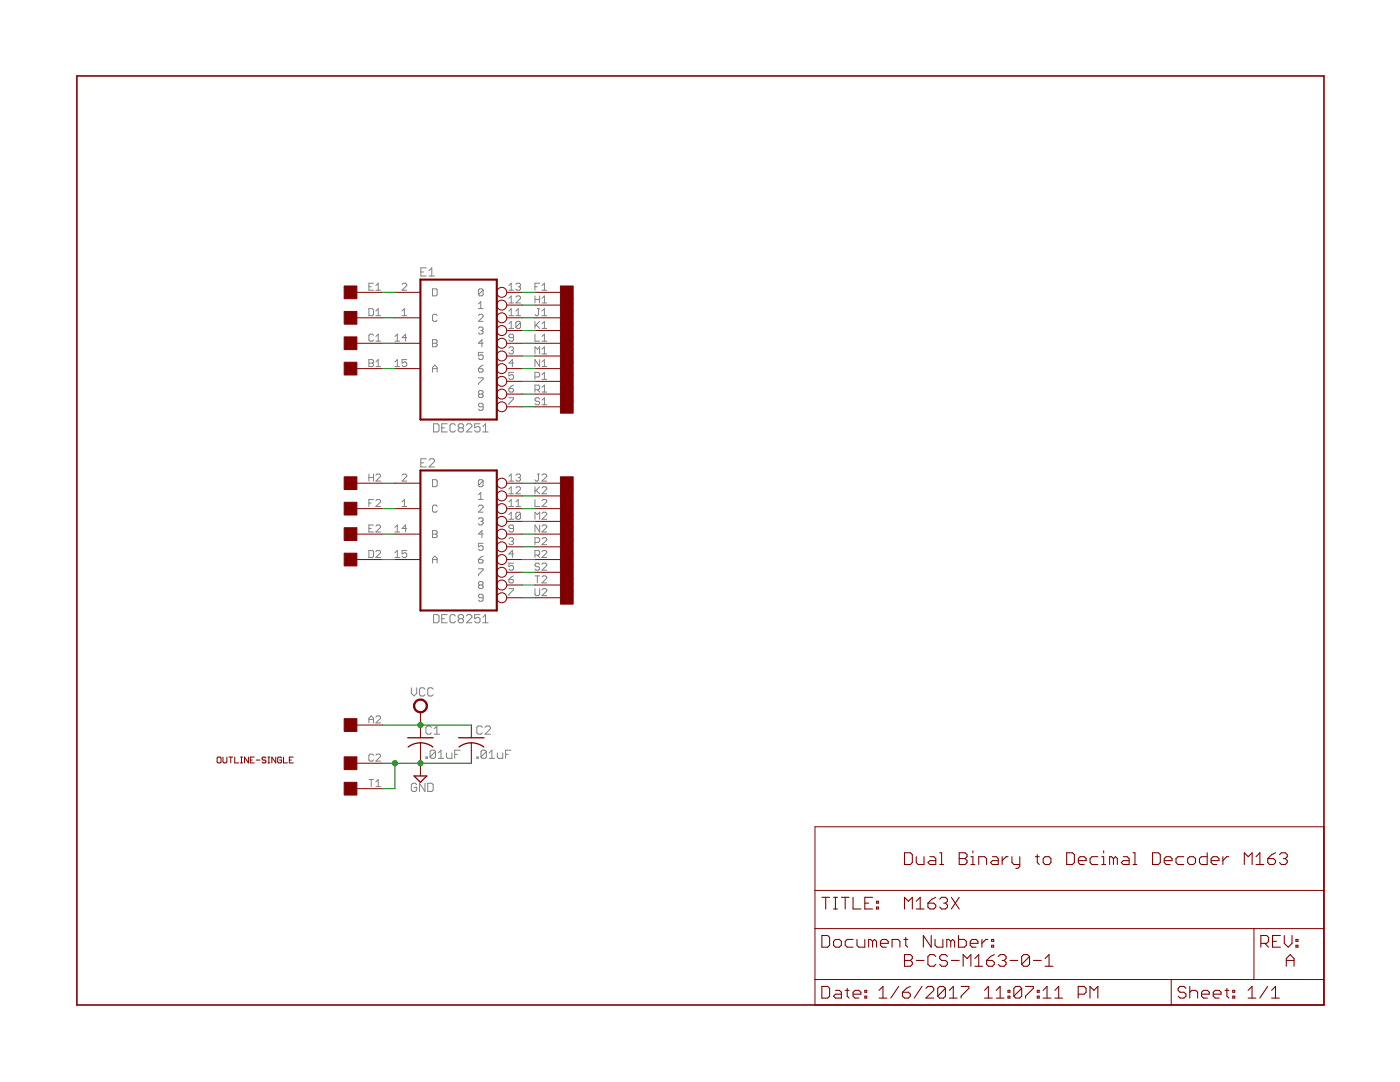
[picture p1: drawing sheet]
<?xml version="1.0" encoding="utf-8"?>
<!DOCTYPE eagle SYSTEM "eagle.dtd">
<eagle version="6.6.0">
<drawing>
<settings>
<setting alwaysvectorfont="yes"/>
<setting verticaltext="up"/>
</settings>
<grid distance="0.1" unitdist="inch" unit="inch" style="lines" multiple="1" display="no" altdistance="0.01" altunitdist="inch" altunit="inch"/>
<schematic xreflabel="%F%N/%S.%C%R" xrefpart="/%S.%C%R">
<libraries>
<library name="dec-con">
<symbols>
<symbol name="DEC8251">
<wire x1="-7.62" y1="-15.24" x2="7.62" y2="-15.24" width="0.4064" layer="94"/>
<wire x1="7.62" y1="-15.24" x2="7.62" y2="12.7" width="0.4064" layer="94"/>
<wire x1="7.62" y1="12.7" x2="-7.62" y2="12.7" width="0.4064" layer="94"/>
<wire x1="-7.62" y1="12.7" x2="-7.62" y2="-15.24" width="0.4064" layer="94"/>
<text x="-7.62" y="13.335" size="1.778" layer="95">&gt;NAME</text>
<text x="-5.08" y="-17.78" size="1.778" layer="96">&gt;VALUE</text>
<pin name="D" x="-12.7" y="10.16" length="middle" direction="in"/>
<pin name="0" x="12.7" y="10.16" length="middle" direction="out" function="dot" rot="R180"/>
<pin name="B" x="-12.7" y="0" length="middle" direction="in"/>
<pin name="2" x="12.7" y="5.08" length="middle" direction="out" function="dot" rot="R180"/>
<pin name="4" x="12.7" y="0" length="middle" direction="out" function="dot" rot="R180"/>
<pin name="6" x="12.7" y="-5.08" length="middle" direction="out" function="dot" rot="R180"/>
<pin name="C" x="-12.7" y="5.08" length="middle" direction="in"/>
<pin name="A" x="-12.7" y="-5.08" length="middle" direction="in"/>
<pin name="1" x="12.7" y="7.62" length="middle" direction="out" function="dot" rot="R180"/>
<pin name="3" x="12.7" y="2.54" length="middle" direction="out" function="dot" rot="R180"/>
<pin name="5" x="12.7" y="-2.54" length="middle" direction="out" function="dot" rot="R180"/>
<pin name="7" x="12.7" y="-7.62" length="middle" direction="out" function="dot" rot="R180"/>
<pin name="8" x="12.7" y="-10.16" length="middle" direction="out" function="dot" rot="R180"/>
<pin name="9" x="12.7" y="-12.7" length="middle" direction="out" function="dot" rot="R180"/>
</symbol>
<symbol name="PWRN">
<text x="-0.635" y="-0.635" size="1.778" layer="95">&gt;NAME</text>
<text x="1.905" y="-7.62" size="1.27" layer="95" rot="R90">GND</text>
<text x="1.905" y="5.08" size="1.27" layer="95" rot="R90">VCC</text>
<pin name="GND" x="0" y="-10.16" visible="pad" direction="pwr" rot="R90"/>
<pin name="VCC" x="0" y="10.16" visible="pad" direction="pwr" rot="R270"/>
</symbol>
<symbol name="DEVICE">
<text x="0" y="0" size="1.27" layer="94">&gt;Value</text>
</symbol>
<symbol name="EDGE-RIGHT">
<rectangle x1="-5.08" y1="-1.27" x2="-2.54" y2="1.27" layer="94"/>
<pin name="1" x="2.54" y="0" visible="pad" length="middle" rot="R180"/>
</symbol>
<symbol name="EDGE-LEFT">
<rectangle x1="2.54" y1="-1.27" x2="5.08" y2="1.27" layer="94"/>
<pin name="1" x="-2.54" y="0" visible="pad" length="middle"/>
</symbol>
</symbols>
<devicesets>
<deviceset name="DEC8251" prefix="E">
<gates>
<gate name="E$1" symbol="DEC8251" x="0" y="0"/>
<gate name="PWR$2" symbol="PWRN" x="27.94" y="2.54" addlevel="request"/>
</gates>
<devices>
<device name="" package="DIL16">
<connects>
<connect gate="E$1" pin="0" pad="13"/>
<connect gate="E$1" pin="1" pad="12"/>
<connect gate="E$1" pin="2" pad="11"/>
<connect gate="E$1" pin="3" pad="10"/>
<connect gate="E$1" pin="4" pad="9"/>
<connect gate="E$1" pin="5" pad="3"/>
<connect gate="E$1" pin="6" pad="4"/>
<connect gate="E$1" pin="7" pad="5"/>
<connect gate="E$1" pin="8" pad="6"/>
<connect gate="E$1" pin="9" pad="7"/>
<connect gate="E$1" pin="A" pad="15"/>
<connect gate="E$1" pin="B" pad="14"/>
<connect gate="E$1" pin="C" pad="1"/>
<connect gate="E$1" pin="D" pad="2"/>
<connect gate="PWR$2" pin="GND" pad="8"/>
<connect gate="PWR$2" pin="VCC" pad="16"/>
</connects>
<technologies>
<technology name=""/>
</technologies>
</device>
</devices>
</deviceset>
<deviceset name="OUTLINE-*">
<gates>
<gate name="G$1" symbol="DEVICE" x="0" y="0" addlevel="always"/>
</gates>
<devices>
<device name="SINGLE" package="SINGLE">
<technologies>
<technology name=""/>
</technologies>
</device>
<device name="SINGLE-R" package="SINGLE-R">
<technologies>
<technology name=""/>
</technologies>
</device>
<device name="PROTO" package="DECPROTO111">
<technologies>
<technology name=""/>
</technologies>
</device>
<device name="OMNIBUS" package="OMNIBUS">
<technologies>
<technology name=""/>
</technologies>
</device>
<device name="DOUBLE" package="DOUBLE">
<technologies>
<technology name=""/>
</technologies>
</device>
<device name="DOUBLE-R" package="DOUBLE-R">
<technologies>
<technology name=""/>
</technologies>
</device>
<device name="SINGLE-LONG" package="SINGLE-LONG">
<technologies>
<technology name=""/>
</technologies>
</device>
<device name="DOUBLE-LONG" package="DOUBLE-LONG">
<technologies>
<technology name=""/>
</technologies>
</device>
</devices>
</deviceset>
<deviceset name="SINGLE" uservalue="yes">
<gates>
<gate name="L2" symbol="EDGE-RIGHT" x="7.62" y="2.54" addlevel="always" swaplevel="1"/>
<gate name="M2" symbol="EDGE-RIGHT" x="7.62" y="7.62" addlevel="always" swaplevel="1"/>
<gate name="N2" symbol="EDGE-RIGHT" x="7.62" y="12.7" addlevel="always" swaplevel="1"/>
<gate name="P2" symbol="EDGE-RIGHT" x="7.62" y="17.78" addlevel="always" swaplevel="1"/>
<gate name="R2" symbol="EDGE-RIGHT" x="7.62" y="22.86" addlevel="always" swaplevel="1"/>
<gate name="S2" symbol="EDGE-RIGHT" x="7.62" y="27.94" addlevel="always" swaplevel="1"/>
<gate name="T2" symbol="EDGE-RIGHT" x="7.62" y="33.02" addlevel="always" swaplevel="1"/>
<gate name="K2" symbol="EDGE-RIGHT" x="7.62" y="-2.54" addlevel="always" swaplevel="1"/>
<gate name="J2" symbol="EDGE-RIGHT" x="7.62" y="-7.62" addlevel="always" swaplevel="1"/>
<gate name="H2" symbol="EDGE-RIGHT" x="7.62" y="-12.7" addlevel="always" swaplevel="1"/>
<gate name="F2" symbol="EDGE-RIGHT" x="7.62" y="-17.78" addlevel="always" swaplevel="1"/>
<gate name="E2" symbol="EDGE-RIGHT" x="7.62" y="-22.86" addlevel="always" swaplevel="1"/>
<gate name="D2" symbol="EDGE-RIGHT" x="7.62" y="-27.94" addlevel="always" swaplevel="1"/>
<gate name="C2" symbol="EDGE-RIGHT" x="7.62" y="-33.02" addlevel="always" swaplevel="1"/>
<gate name="U2" symbol="EDGE-RIGHT" x="7.62" y="38.1" addlevel="always" swaplevel="1"/>
<gate name="V2" symbol="EDGE-RIGHT" x="7.62" y="43.18" addlevel="always" swaplevel="1"/>
<gate name="B2" symbol="EDGE-RIGHT" x="7.62" y="-38.1" addlevel="always" swaplevel="1"/>
<gate name="A2" symbol="EDGE-RIGHT" x="7.62" y="-43.18" addlevel="always" swaplevel="1"/>
<gate name="K1" symbol="EDGE-LEFT" x="-7.62" y="-2.54" addlevel="always" swaplevel="1"/>
<gate name="L1" symbol="EDGE-LEFT" x="-7.62" y="2.54" addlevel="always" swaplevel="1"/>
<gate name="M1" symbol="EDGE-LEFT" x="-7.62" y="7.62" addlevel="always" swaplevel="1"/>
<gate name="N1" symbol="EDGE-LEFT" x="-7.62" y="12.7" addlevel="always" swaplevel="1"/>
<gate name="P1" symbol="EDGE-LEFT" x="-7.62" y="17.78" addlevel="always" swaplevel="1"/>
<gate name="R1" symbol="EDGE-LEFT" x="-7.62" y="22.86" addlevel="always" swaplevel="1"/>
<gate name="S1" symbol="EDGE-LEFT" x="-7.62" y="27.94" addlevel="always" swaplevel="1"/>
<gate name="T1" symbol="EDGE-LEFT" x="-7.62" y="33.02" addlevel="always" swaplevel="1"/>
<gate name="U1" symbol="EDGE-LEFT" x="-7.62" y="38.1" addlevel="always" swaplevel="1"/>
<gate name="V1" symbol="EDGE-LEFT" x="-7.62" y="43.18" addlevel="always" swaplevel="1"/>
<gate name="J1" symbol="EDGE-LEFT" x="-7.62" y="-7.62" addlevel="always" swaplevel="1"/>
<gate name="H1" symbol="EDGE-LEFT" x="-7.62" y="-12.7" addlevel="always" swaplevel="1"/>
<gate name="F1" symbol="EDGE-LEFT" x="-7.62" y="-17.78" addlevel="always" swaplevel="1"/>
<gate name="E1" symbol="EDGE-LEFT" x="-7.62" y="-22.86" addlevel="always" swaplevel="1"/>
<gate name="D1" symbol="EDGE-LEFT" x="-7.62" y="-27.94" addlevel="always" swaplevel="1"/>
<gate name="C1" symbol="EDGE-LEFT" x="-7.62" y="-33.02" addlevel="always" swaplevel="1"/>
<gate name="B1" symbol="EDGE-LEFT" x="-7.62" y="-38.1" addlevel="always" swaplevel="1"/>
<gate name="A1" symbol="EDGE-LEFT" x="-7.62" y="-43.18" addlevel="always" swaplevel="1"/>
</gates>
<devices>
<device name="" package="EDGE-CON2">
<connects>
<connect gate="A1" pin="1" pad="A1"/>
<connect gate="A2" pin="1" pad="A2"/>
<connect gate="B1" pin="1" pad="B1"/>
<connect gate="B2" pin="1" pad="B2"/>
<connect gate="C1" pin="1" pad="C1"/>
<connect gate="C2" pin="1" pad="C2"/>
<connect gate="D1" pin="1" pad="D1"/>
<connect gate="D2" pin="1" pad="D2"/>
<connect gate="E1" pin="1" pad="E1"/>
<connect gate="E2" pin="1" pad="E2"/>
<connect gate="F1" pin="1" pad="F1"/>
<connect gate="F2" pin="1" pad="F2"/>
<connect gate="H1" pin="1" pad="H1"/>
<connect gate="H2" pin="1" pad="H2"/>
<connect gate="J1" pin="1" pad="J1"/>
<connect gate="J2" pin="1" pad="J2"/>
<connect gate="K1" pin="1" pad="K1"/>
<connect gate="K2" pin="1" pad="K2"/>
<connect gate="L1" pin="1" pad="L1"/>
<connect gate="L2" pin="1" pad="L2"/>
<connect gate="M1" pin="1" pad="M1"/>
<connect gate="M2" pin="1" pad="M2"/>
<connect gate="N1" pin="1" pad="N1"/>
<connect gate="N2" pin="1" pad="N2"/>
<connect gate="P1" pin="1" pad="P1"/>
<connect gate="P2" pin="1" pad="P2"/>
<connect gate="R1" pin="1" pad="R1"/>
<connect gate="R2" pin="1" pad="R2"/>
<connect gate="S1" pin="1" pad="S1"/>
<connect gate="S2" pin="1" pad="S2"/>
<connect gate="T1" pin="1" pad="T1"/>
<connect gate="T2" pin="1" pad="T2"/>
<connect gate="U1" pin="1" pad="U1"/>
<connect gate="U2" pin="1" pad="U2"/>
<connect gate="V1" pin="1" pad="V1"/>
<connect gate="V2" pin="1" pad="V2"/>
</connects>
<technologies>
<technology name=""/>
</technologies>
</device>
</devices>
</deviceset>
</devicesets>
</library>
<library name="frames">
<symbols>
<symbol name="LETTER_L">
<frame x1="0" y1="0" x2="248.92" y2="185.42" columns="12" rows="17" layer="94" border-left="no" border-top="no" border-right="no" border-bottom="no"/>
</symbol>
<symbol name="DOCFIELD">
<wire x1="0" y1="0" x2="71.12" y2="0" width="0.1016" layer="94"/>
<wire x1="101.6" y1="15.24" x2="87.63" y2="15.24" width="0.1016" layer="94"/>
<wire x1="0" y1="0" x2="0" y2="5.08" width="0.1016" layer="94"/>
<wire x1="0" y1="5.08" x2="71.12" y2="5.08" width="0.1016" layer="94"/>
<wire x1="0" y1="5.08" x2="0" y2="15.24" width="0.1016" layer="94"/>
<wire x1="101.6" y1="15.24" x2="101.6" y2="5.08" width="0.1016" layer="94"/>
<wire x1="71.12" y1="5.08" x2="71.12" y2="0" width="0.1016" layer="94"/>
<wire x1="71.12" y1="5.08" x2="87.63" y2="5.08" width="0.1016" layer="94"/>
<wire x1="71.12" y1="0" x2="101.6" y2="0" width="0.1016" layer="94"/>
<wire x1="87.63" y1="15.24" x2="87.63" y2="5.08" width="0.1016" layer="94"/>
<wire x1="87.63" y1="15.24" x2="0" y2="15.24" width="0.1016" layer="94"/>
<wire x1="87.63" y1="5.08" x2="101.6" y2="5.08" width="0.1016" layer="94"/>
<wire x1="101.6" y1="5.08" x2="101.6" y2="0" width="0.1016" layer="94"/>
<wire x1="0" y1="15.24" x2="0" y2="22.86" width="0.1016" layer="94"/>
<wire x1="101.6" y1="35.56" x2="0" y2="35.56" width="0.1016" layer="94"/>
<wire x1="101.6" y1="35.56" x2="101.6" y2="22.86" width="0.1016" layer="94"/>
<wire x1="0" y1="22.86" x2="101.6" y2="22.86" width="0.1016" layer="94"/>
<wire x1="0" y1="22.86" x2="0" y2="35.56" width="0.1016" layer="94"/>
<wire x1="101.6" y1="22.86" x2="101.6" y2="15.24" width="0.1016" layer="94"/>
<text x="1.27" y="1.27" size="2.54" layer="94">Date:</text>
<text x="12.7" y="1.27" size="2.54" layer="94">&gt;LAST_DATE_TIME</text>
<text x="72.39" y="1.27" size="2.54" layer="94">Sheet:</text>
<text x="86.36" y="1.27" size="2.54" layer="94">&gt;SHEET</text>
<text x="88.9" y="11.43" size="2.54" layer="94">REV:</text>
<text x="1.27" y="19.05" size="2.54" layer="94">TITLE:</text>
<text x="1.27" y="11.43" size="2.54" layer="94">Document Number:</text>
<text x="17.78" y="19.05" size="2.54" layer="94">&gt;DRAWING_NAME</text>
</symbol>
</symbols>
<devicesets>
<deviceset name="LETTER_L" prefix="FRAME" uservalue="yes">
<gates>
<gate name="G$1" symbol="LETTER_L" x="0" y="0"/>
<gate name="G$2" symbol="DOCFIELD" x="147.32" y="0" addlevel="must"/>
</gates>
<devices>
<device name="">
<technologies>
<technology name=""/>
</technologies>
</device>
</devices>
</deviceset>
</devicesets>
</library>
<library name="rcl">
<symbols>
<symbol name="C-US">
<wire x1="-2.54" y1="0" x2="2.54" y2="0" width="0.254" layer="94"/>
<wire x1="0" y1="-1.016" x2="0" y2="-2.54" width="0.1524" layer="94"/>
<wire x1="0" y1="-1" x2="2.4892" y2="-1.8542" width="0.254" layer="94" curve="-37.878202"/>
<wire x1="-2.4668" y1="-1.8504" x2="0" y2="-1.0161" width="0.254" layer="94" curve="-37.373024"/>
<text x="1.016" y="0.635" size="1.778" layer="95">&gt;NAME</text>
<text x="1.016" y="-4.191" size="1.778" layer="96">&gt;VALUE</text>
<pin name="1" x="0" y="2.54" visible="off" length="short" direction="pas" swaplevel="1" rot="R270"/>
<pin name="2" x="0" y="-5.08" visible="off" length="short" direction="pas" swaplevel="1" rot="R90"/>
</symbol>
</symbols>
<devicesets>
<deviceset name="C-US" prefix="C" uservalue="yes">
<gates>
<gate name="G$1" symbol="C-US" x="0" y="0"/>
</gates>
<devices>
<device name="C0402" package="C0402">
<connects>
<connect gate="G$1" pin="1" pad="1"/>
<connect gate="G$1" pin="2" pad="2"/>
</connects>
<technologies>
<technology name=""/>
</technologies>
</device>
<device name="C0504" package="C0504">
<connects>
<connect gate="G$1" pin="1" pad="1"/>
<connect gate="G$1" pin="2" pad="2"/>
</connects>
<technologies>
<technology name=""/>
</technologies>
</device>
<device name="C0603" package="C0603">
<connects>
<connect gate="G$1" pin="1" pad="1"/>
<connect gate="G$1" pin="2" pad="2"/>
</connects>
<technologies>
<technology name=""/>
</technologies>
</device>
<device name="C0805" package="C0805">
<connects>
<connect gate="G$1" pin="1" pad="1"/>
<connect gate="G$1" pin="2" pad="2"/>
</connects>
<technologies>
<technology name=""/>
</technologies>
</device>
<device name="C1005" package="C1005">
<connects>
<connect gate="G$1" pin="1" pad="1"/>
<connect gate="G$1" pin="2" pad="2"/>
</connects>
<technologies>
<technology name=""/>
</technologies>
</device>
<device name="C1206" package="C1206">
<connects>
<connect gate="G$1" pin="1" pad="1"/>
<connect gate="G$1" pin="2" pad="2"/>
</connects>
<technologies>
<technology name=""/>
</technologies>
</device>
<device name="C1210" package="C1210">
<connects>
<connect gate="G$1" pin="1" pad="1"/>
<connect gate="G$1" pin="2" pad="2"/>
</connects>
<technologies>
<technology name=""/>
</technologies>
</device>
<device name="C1310" package="C1310">
<connects>
<connect gate="G$1" pin="1" pad="1"/>
<connect gate="G$1" pin="2" pad="2"/>
</connects>
<technologies>
<technology name=""/>
</technologies>
</device>
<device name="C1608" package="C1608">
<connects>
<connect gate="G$1" pin="1" pad="1"/>
<connect gate="G$1" pin="2" pad="2"/>
</connects>
<technologies>
<technology name=""/>
</technologies>
</device>
<device name="C1812" package="C1812">
<connects>
<connect gate="G$1" pin="1" pad="1"/>
<connect gate="G$1" pin="2" pad="2"/>
</connects>
<technologies>
<technology name=""/>
</technologies>
</device>
<device name="C1825" package="C1825">
<connects>
<connect gate="G$1" pin="1" pad="1"/>
<connect gate="G$1" pin="2" pad="2"/>
</connects>
<technologies>
<technology name=""/>
</technologies>
</device>
<device name="C2012" package="C2012">
<connects>
<connect gate="G$1" pin="1" pad="1"/>
<connect gate="G$1" pin="2" pad="2"/>
</connects>
<technologies>
<technology name=""/>
</technologies>
</device>
<device name="C3216" package="C3216">
<connects>
<connect gate="G$1" pin="1" pad="1"/>
<connect gate="G$1" pin="2" pad="2"/>
</connects>
<technologies>
<technology name=""/>
</technologies>
</device>
<device name="C3225" package="C3225">
<connects>
<connect gate="G$1" pin="1" pad="1"/>
<connect gate="G$1" pin="2" pad="2"/>
</connects>
<technologies>
<technology name=""/>
</technologies>
</device>
<device name="C4532" package="C4532">
<connects>
<connect gate="G$1" pin="1" pad="1"/>
<connect gate="G$1" pin="2" pad="2"/>
</connects>
<technologies>
<technology name=""/>
</technologies>
</device>
<device name="C4564" package="C4564">
<connects>
<connect gate="G$1" pin="1" pad="1"/>
<connect gate="G$1" pin="2" pad="2"/>
</connects>
<technologies>
<technology name=""/>
</technologies>
</device>
<device name="025-024X044" package="C025-024X044">
<connects>
<connect gate="G$1" pin="1" pad="1"/>
<connect gate="G$1" pin="2" pad="2"/>
</connects>
<technologies>
<technology name=""/>
</technologies>
</device>
<device name="025-025X050" package="C025-025X050">
<connects>
<connect gate="G$1" pin="1" pad="1"/>
<connect gate="G$1" pin="2" pad="2"/>
</connects>
<technologies>
<technology name=""/>
</technologies>
</device>
<device name="025-030X050" package="C025-030X050">
<connects>
<connect gate="G$1" pin="1" pad="1"/>
<connect gate="G$1" pin="2" pad="2"/>
</connects>
<technologies>
<technology name=""/>
</technologies>
</device>
<device name="025-040X050" package="C025-040X050">
<connects>
<connect gate="G$1" pin="1" pad="1"/>
<connect gate="G$1" pin="2" pad="2"/>
</connects>
<technologies>
<technology name=""/>
</technologies>
</device>
<device name="025-050X050" package="C025-050X050">
<connects>
<connect gate="G$1" pin="1" pad="1"/>
<connect gate="G$1" pin="2" pad="2"/>
</connects>
<technologies>
<technology name=""/>
</technologies>
</device>
<device name="025-060X050" package="C025-060X050">
<connects>
<connect gate="G$1" pin="1" pad="1"/>
<connect gate="G$1" pin="2" pad="2"/>
</connects>
<technologies>
<technology name=""/>
</technologies>
</device>
<device name="C025_050-024X070" package="C025_050-024X070">
<connects>
<connect gate="G$1" pin="1" pad="1"/>
<connect gate="G$1" pin="2" pad="2"/>
</connects>
<technologies>
<technology name=""/>
</technologies>
</device>
<device name="025_050-025X075" package="C025_050-025X075">
<connects>
<connect gate="G$1" pin="1" pad="1"/>
<connect gate="G$1" pin="2" pad="2"/>
</connects>
<technologies>
<technology name=""/>
</technologies>
</device>
<device name="025_050-035X075" package="C025_050-035X075">
<connects>
<connect gate="G$1" pin="1" pad="1"/>
<connect gate="G$1" pin="2" pad="2"/>
</connects>
<technologies>
<technology name=""/>
</technologies>
</device>
<device name="025_050-045X075" package="C025_050-045X075">
<connects>
<connect gate="G$1" pin="1" pad="1"/>
<connect gate="G$1" pin="2" pad="2"/>
</connects>
<technologies>
<technology name=""/>
</technologies>
</device>
<device name="025_050-055X075" package="C025_050-055X075">
<connects>
<connect gate="G$1" pin="1" pad="1"/>
<connect gate="G$1" pin="2" pad="2"/>
</connects>
<technologies>
<technology name=""/>
</technologies>
</device>
<device name="050-024X044" package="C050-024X044">
<connects>
<connect gate="G$1" pin="1" pad="1"/>
<connect gate="G$1" pin="2" pad="2"/>
</connects>
<technologies>
<technology name=""/>
</technologies>
</device>
<device name="050-025X075" package="C050-025X075">
<connects>
<connect gate="G$1" pin="1" pad="1"/>
<connect gate="G$1" pin="2" pad="2"/>
</connects>
<technologies>
<technology name=""/>
</technologies>
</device>
<device name="050-045X075" package="C050-045X075">
<connects>
<connect gate="G$1" pin="1" pad="1"/>
<connect gate="G$1" pin="2" pad="2"/>
</connects>
<technologies>
<technology name=""/>
</technologies>
</device>
<device name="050-030X075" package="C050-030X075">
<connects>
<connect gate="G$1" pin="1" pad="1"/>
<connect gate="G$1" pin="2" pad="2"/>
</connects>
<technologies>
<technology name=""/>
</technologies>
</device>
<device name="050-050X075" package="C050-050X075">
<connects>
<connect gate="G$1" pin="1" pad="1"/>
<connect gate="G$1" pin="2" pad="2"/>
</connects>
<technologies>
<technology name=""/>
</technologies>
</device>
<device name="050-055X075" package="C050-055X075">
<connects>
<connect gate="G$1" pin="1" pad="1"/>
<connect gate="G$1" pin="2" pad="2"/>
</connects>
<technologies>
<technology name=""/>
</technologies>
</device>
<device name="050-075X075" package="C050-075X075">
<connects>
<connect gate="G$1" pin="1" pad="1"/>
<connect gate="G$1" pin="2" pad="2"/>
</connects>
<technologies>
<technology name=""/>
</technologies>
</device>
<device name="050H075X075" package="C050H075X075">
<connects>
<connect gate="G$1" pin="1" pad="1"/>
<connect gate="G$1" pin="2" pad="2"/>
</connects>
<technologies>
<technology name=""/>
</technologies>
</device>
<device name="075-032X103" package="C075-032X103">
<connects>
<connect gate="G$1" pin="1" pad="1"/>
<connect gate="G$1" pin="2" pad="2"/>
</connects>
<technologies>
<technology name=""/>
</technologies>
</device>
<device name="075-042X103" package="C075-042X103">
<connects>
<connect gate="G$1" pin="1" pad="1"/>
<connect gate="G$1" pin="2" pad="2"/>
</connects>
<technologies>
<technology name=""/>
</technologies>
</device>
<device name="075-052X106" package="C075-052X106">
<connects>
<connect gate="G$1" pin="1" pad="1"/>
<connect gate="G$1" pin="2" pad="2"/>
</connects>
<technologies>
<technology name=""/>
</technologies>
</device>
<device name="102-043X133" package="C102-043X133">
<connects>
<connect gate="G$1" pin="1" pad="1"/>
<connect gate="G$1" pin="2" pad="2"/>
</connects>
<technologies>
<technology name=""/>
</technologies>
</device>
<device name="102-054X133" package="C102-054X133">
<connects>
<connect gate="G$1" pin="1" pad="1"/>
<connect gate="G$1" pin="2" pad="2"/>
</connects>
<technologies>
<technology name=""/>
</technologies>
</device>
<device name="102-064X133" package="C102-064X133">
<connects>
<connect gate="G$1" pin="1" pad="1"/>
<connect gate="G$1" pin="2" pad="2"/>
</connects>
<technologies>
<technology name=""/>
</technologies>
</device>
<device name="102_152-062X184" package="C102_152-062X184">
<connects>
<connect gate="G$1" pin="1" pad="1"/>
<connect gate="G$1" pin="2" pad="2"/>
</connects>
<technologies>
<technology name=""/>
</technologies>
</device>
<device name="150-054X183" package="C150-054X183">
<connects>
<connect gate="G$1" pin="1" pad="1"/>
<connect gate="G$1" pin="2" pad="2"/>
</connects>
<technologies>
<technology name=""/>
</technologies>
</device>
<device name="150-064X183" package="C150-064X183">
<connects>
<connect gate="G$1" pin="1" pad="1"/>
<connect gate="G$1" pin="2" pad="2"/>
</connects>
<technologies>
<technology name=""/>
</technologies>
</device>
<device name="150-072X183" package="C150-072X183">
<connects>
<connect gate="G$1" pin="1" pad="1"/>
<connect gate="G$1" pin="2" pad="2"/>
</connects>
<technologies>
<technology name=""/>
</technologies>
</device>
<device name="150-084X183" package="C150-084X183">
<connects>
<connect gate="G$1" pin="1" pad="1"/>
<connect gate="G$1" pin="2" pad="2"/>
</connects>
<technologies>
<technology name=""/>
</technologies>
</device>
<device name="150-091X182" package="C150-091X182">
<connects>
<connect gate="G$1" pin="1" pad="1"/>
<connect gate="G$1" pin="2" pad="2"/>
</connects>
<technologies>
<technology name=""/>
</technologies>
</device>
<device name="225-062X268" package="C225-062X268">
<connects>
<connect gate="G$1" pin="1" pad="1"/>
<connect gate="G$1" pin="2" pad="2"/>
</connects>
<technologies>
<technology name=""/>
</technologies>
</device>
<device name="225-074X268" package="C225-074X268">
<connects>
<connect gate="G$1" pin="1" pad="1"/>
<connect gate="G$1" pin="2" pad="2"/>
</connects>
<technologies>
<technology name=""/>
</technologies>
</device>
<device name="225-087X268" package="C225-087X268">
<connects>
<connect gate="G$1" pin="1" pad="1"/>
<connect gate="G$1" pin="2" pad="2"/>
</connects>
<technologies>
<technology name=""/>
</technologies>
</device>
<device name="225-108X268" package="C225-108X268">
<connects>
<connect gate="G$1" pin="1" pad="1"/>
<connect gate="G$1" pin="2" pad="2"/>
</connects>
<technologies>
<technology name=""/>
</technologies>
</device>
<device name="225-113X268" package="C225-113X268">
<connects>
<connect gate="G$1" pin="1" pad="1"/>
<connect gate="G$1" pin="2" pad="2"/>
</connects>
<technologies>
<technology name=""/>
</technologies>
</device>
<device name="275-093X316" package="C275-093X316">
<connects>
<connect gate="G$1" pin="1" pad="1"/>
<connect gate="G$1" pin="2" pad="2"/>
</connects>
<technologies>
<technology name=""/>
</technologies>
</device>
<device name="275-113X316" package="C275-113X316">
<connects>
<connect gate="G$1" pin="1" pad="1"/>
<connect gate="G$1" pin="2" pad="2"/>
</connects>
<technologies>
<technology name=""/>
</technologies>
</device>
<device name="275-134X316" package="C275-134X316">
<connects>
<connect gate="G$1" pin="1" pad="1"/>
<connect gate="G$1" pin="2" pad="2"/>
</connects>
<technologies>
<technology name=""/>
</technologies>
</device>
<device name="275-205X316" package="C275-205X316">
<connects>
<connect gate="G$1" pin="1" pad="1"/>
<connect gate="G$1" pin="2" pad="2"/>
</connects>
<technologies>
<technology name=""/>
</technologies>
</device>
<device name="325-137X374" package="C325-137X374">
<connects>
<connect gate="G$1" pin="1" pad="1"/>
<connect gate="G$1" pin="2" pad="2"/>
</connects>
<technologies>
<technology name=""/>
</technologies>
</device>
<device name="325-162X374" package="C325-162X374">
<connects>
<connect gate="G$1" pin="1" pad="1"/>
<connect gate="G$1" pin="2" pad="2"/>
</connects>
<technologies>
<technology name=""/>
</technologies>
</device>
<device name="325-182X374" package="C325-182X374">
<connects>
<connect gate="G$1" pin="1" pad="1"/>
<connect gate="G$1" pin="2" pad="2"/>
</connects>
<technologies>
<technology name=""/>
</technologies>
</device>
<device name="375-192X418" package="C375-192X418">
<connects>
<connect gate="G$1" pin="1" pad="1"/>
<connect gate="G$1" pin="2" pad="2"/>
</connects>
<technologies>
<technology name=""/>
</technologies>
</device>
<device name="375-203X418" package="C375-203X418">
<connects>
<connect gate="G$1" pin="1" pad="1"/>
<connect gate="G$1" pin="2" pad="2"/>
</connects>
<technologies>
<technology name=""/>
</technologies>
</device>
<device name="050-035X075" package="C050-035X075">
<connects>
<connect gate="G$1" pin="1" pad="1"/>
<connect gate="G$1" pin="2" pad="2"/>
</connects>
<technologies>
<technology name=""/>
</technologies>
</device>
<device name="375-155X418" package="C375-155X418">
<connects>
<connect gate="G$1" pin="1" pad="1"/>
<connect gate="G$1" pin="2" pad="2"/>
</connects>
<technologies>
<technology name=""/>
</technologies>
</device>
<device name="075-063X106" package="C075-063X106">
<connects>
<connect gate="G$1" pin="1" pad="1"/>
<connect gate="G$1" pin="2" pad="2"/>
</connects>
<technologies>
<technology name=""/>
</technologies>
</device>
<device name="275-154X316" package="C275-154X316">
<connects>
<connect gate="G$1" pin="1" pad="1"/>
<connect gate="G$1" pin="2" pad="2"/>
</connects>
<technologies>
<technology name=""/>
</technologies>
</device>
<device name="275-173X316" package="C275-173X316">
<connects>
<connect gate="G$1" pin="1" pad="1"/>
<connect gate="G$1" pin="2" pad="2"/>
</connects>
<technologies>
<technology name=""/>
</technologies>
</device>
<device name="C0402K" package="C0402K">
<connects>
<connect gate="G$1" pin="1" pad="1"/>
<connect gate="G$1" pin="2" pad="2"/>
</connects>
<technologies>
<technology name=""/>
</technologies>
</device>
<device name="C0603K" package="C0603K">
<connects>
<connect gate="G$1" pin="1" pad="1"/>
<connect gate="G$1" pin="2" pad="2"/>
</connects>
<technologies>
<technology name=""/>
</technologies>
</device>
<device name="C0805K" package="C0805K">
<connects>
<connect gate="G$1" pin="1" pad="1"/>
<connect gate="G$1" pin="2" pad="2"/>
</connects>
<technologies>
<technology name=""/>
</technologies>
</device>
<device name="C1206K" package="C1206K">
<connects>
<connect gate="G$1" pin="1" pad="1"/>
<connect gate="G$1" pin="2" pad="2"/>
</connects>
<technologies>
<technology name=""/>
</technologies>
</device>
<device name="C1210K" package="C1210K">
<connects>
<connect gate="G$1" pin="1" pad="1"/>
<connect gate="G$1" pin="2" pad="2"/>
</connects>
<technologies>
<technology name=""/>
</technologies>
</device>
<device name="C1812K" package="C1812K">
<connects>
<connect gate="G$1" pin="1" pad="1"/>
<connect gate="G$1" pin="2" pad="2"/>
</connects>
<technologies>
<technology name=""/>
</technologies>
</device>
<device name="C1825K" package="C1825K">
<connects>
<connect gate="G$1" pin="1" pad="1"/>
<connect gate="G$1" pin="2" pad="2"/>
</connects>
<technologies>
<technology name=""/>
</technologies>
</device>
<device name="C2220K" package="C2220K">
<connects>
<connect gate="G$1" pin="1" pad="1"/>
<connect gate="G$1" pin="2" pad="2"/>
</connects>
<technologies>
<technology name=""/>
</technologies>
</device>
<device name="C2225K" package="C2225K">
<connects>
<connect gate="G$1" pin="1" pad="1"/>
<connect gate="G$1" pin="2" pad="2"/>
</connects>
<technologies>
<technology name=""/>
</technologies>
</device>
<device name="C0201" package="C0201">
<connects>
<connect gate="G$1" pin="1" pad="1"/>
<connect gate="G$1" pin="2" pad="2"/>
</connects>
<technologies>
<technology name=""/>
</technologies>
</device>
<device name="C1808" package="C1808">
<connects>
<connect gate="G$1" pin="1" pad="1"/>
<connect gate="G$1" pin="2" pad="2"/>
</connects>
<technologies>
<technology name=""/>
</technologies>
</device>
<device name="C3640" package="C3640">
<connects>
<connect gate="G$1" pin="1" pad="1"/>
<connect gate="G$1" pin="2" pad="2"/>
</connects>
<technologies>
<technology name=""/>
</technologies>
</device>
</devices>
</deviceset>
</devicesets>
</library>
<library name="supply2">
<symbols>
<symbol name="VCC">
<circle x="0" y="1.27" radius="1.27" width="0.254" layer="94"/>
<text x="-1.905" y="3.175" size="1.778" layer="96">&gt;VALUE</text>
<pin name="VCC" x="0" y="-2.54" visible="off" length="short" direction="sup" rot="R90"/>
</symbol>
<symbol name="GND">
<wire x1="-1.27" y1="0" x2="1.27" y2="0" width="0.254" layer="94"/>
<wire x1="1.27" y1="0" x2="0" y2="-1.27" width="0.254" layer="94"/>
<wire x1="0" y1="-1.27" x2="-1.27" y2="0" width="0.254" layer="94"/>
<text x="-1.905" y="-3.175" size="1.778" layer="96">&gt;VALUE</text>
<pin name="GND" x="0" y="2.54" visible="off" length="short" direction="sup" rot="R270"/>
</symbol>
</symbols>
<devicesets>
<deviceset name="VCC" prefix="SUPPLY">
<gates>
<gate name="G$1" symbol="VCC" x="0" y="0"/>
</gates>
<devices>
<device name="">
<technologies>
<technology name=""/>
</technologies>
</device>
</devices>
</deviceset>
<deviceset name="GND" prefix="SUPPLY">
<gates>
<gate name="GND" symbol="GND" x="0" y="0"/>
</gates>
<devices>
<device name="">
<technologies>
<technology name=""/>
</technologies>
</device>
</devices>
</deviceset>
</devicesets>
</library>
</libraries>
<attributes>
</attributes>
<variantdefs>
</variantdefs>
<classes>
<class number="0" name="default" width="0" drill="0">
</class>
<class number="1" name="supply" width="0.8128" drill="0">
</class>
</classes>
<parts>
<part name="E1" library="dec-con" deviceset="DEC8251" device="" value="DEC8251"/>
<part name="E2" library="dec-con" deviceset="DEC8251" device="" value="DEC8251"/>
<part name="FRAME1" library="frames" deviceset="LETTER_L" device=""/>
<part name="C1" library="rcl" deviceset="C-US" device="050-025X075" value=".01uF"/>
<part name="C2" library="rcl" deviceset="C-US" device="050-025X075" value=".01uF"/>
<part name="SUPPLY1" library="supply2" deviceset="VCC" device=""/>
<part name="SUPPLY2" library="supply2" deviceset="GND" device=""/>
<part name="U$1" library="dec-con" deviceset="OUTLINE-*" device="SINGLE"/>
<part name="U$2" library="dec-con" deviceset="SINGLE" device=""/>
</parts>
<sheets>
<sheet>
<plain>
<text x="165.1" y="7.62" size="2.54" layer="94">B-CS-M163-0-1</text>
<text x="241.3" y="7.62" size="2.54" layer="94">A</text>
<text x="165.1" y="27.94" size="2.54" layer="94">Dual Binary to Decimal Decoder M163</text>
</plain>
<instances>
<instance part="E1" gate="E$1" x="76.2" y="132.08"/>
<instance part="E2" gate="E$1" x="76.2" y="93.98"/>
<instance part="FRAME1" gate="G$1" x="0" y="0"/>
<instance part="FRAME1" gate="G$2" x="147.32" y="0"/>
<instance part="C1" gate="G$1" x="68.58" y="53.34"/>
<instance part="C2" gate="G$1" x="78.74" y="53.34"/>
<instance part="SUPPLY1" gate="G$1" x="68.58" y="58.42"/>
<instance part="SUPPLY2" gate="GND" x="68.58" y="45.72"/>
<instance part="U$1" gate="G$1" x="27.94" y="48.26"/>
<instance part="U$2" gate="L2" x="93.98" y="99.06" rot="R180"/>
<instance part="U$2" gate="M2" x="93.98" y="96.52" rot="R180"/>
<instance part="U$2" gate="N2" x="93.98" y="93.98" rot="R180"/>
<instance part="U$2" gate="P2" x="93.98" y="91.44" rot="R180"/>
<instance part="U$2" gate="R2" x="93.98" y="88.9" rot="R180"/>
<instance part="U$2" gate="S2" x="93.98" y="86.36" rot="R180"/>
<instance part="U$2" gate="T2" x="93.98" y="83.82" rot="R180"/>
<instance part="U$2" gate="K2" x="93.98" y="101.6" rot="R180"/>
<instance part="U$2" gate="J2" x="93.98" y="104.14" rot="R180"/>
<instance part="U$2" gate="H2" x="58.42" y="104.14" rot="MR180"/>
<instance part="U$2" gate="F2" x="58.42" y="99.06" rot="MR180"/>
<instance part="U$2" gate="E2" x="58.42" y="93.98" rot="MR180"/>
<instance part="U$2" gate="D2" x="58.42" y="88.9" rot="MR180"/>
<instance part="U$2" gate="C2" x="58.42" y="48.26"/>
<instance part="U$2" gate="U2" x="93.98" y="81.28" rot="R180"/>
<instance part="U$2" gate="A2" x="58.42" y="55.88"/>
<instance part="U$2" gate="K1" x="93.98" y="134.62" rot="MR180"/>
<instance part="U$2" gate="L1" x="93.98" y="132.08" rot="MR180"/>
<instance part="U$2" gate="M1" x="93.98" y="129.54" rot="MR180"/>
<instance part="U$2" gate="N1" x="93.98" y="127" rot="MR180"/>
<instance part="U$2" gate="P1" x="93.98" y="124.46" rot="MR180"/>
<instance part="U$2" gate="R1" x="93.98" y="121.92" rot="MR180"/>
<instance part="U$2" gate="S1" x="93.98" y="119.38" rot="MR180"/>
<instance part="U$2" gate="T1" x="58.42" y="43.18" rot="R180"/>
<instance part="U$2" gate="J1" x="93.98" y="137.16" rot="MR180"/>
<instance part="U$2" gate="H1" x="93.98" y="139.7" rot="MR180"/>
<instance part="U$2" gate="F1" x="93.98" y="142.24" rot="MR180"/>
<instance part="U$2" gate="E1" x="58.42" y="142.24" rot="R180"/>
<instance part="U$2" gate="D1" x="58.42" y="137.16" rot="R180"/>
<instance part="U$2" gate="C1" x="58.42" y="132.08" rot="R180"/>
<instance part="U$2" gate="B1" x="58.42" y="127" rot="R180"/>
</instances>
<busses>
</busses>
<nets>
<net name="VCC" class="1">
<segment>
<pinref part="C1" gate="G$1" pin="1"/>
<pinref part="SUPPLY1" gate="G$1" pin="VCC"/>
<pinref part="C2" gate="G$1" pin="1"/>
<wire x1="68.58" y1="55.88" x2="78.74" y2="55.88" width="0.1524" layer="91"/>
<junction x="68.58" y="55.88"/>
<pinref part="U$2" gate="A2" pin="1"/>
<wire x1="60.96" y1="55.88" x2="68.58" y2="55.88" width="0.1524" layer="91"/>
</segment>
</net>
<net name="GND" class="1">
<segment>
<pinref part="C1" gate="G$1" pin="2"/>
<pinref part="C2" gate="G$1" pin="2"/>
<wire x1="68.58" y1="48.26" x2="78.74" y2="48.26" width="0.1524" layer="91"/>
<pinref part="SUPPLY2" gate="GND" pin="GND"/>
<junction x="68.58" y="48.26"/>
<pinref part="U$2" gate="C2" pin="1"/>
<wire x1="60.96" y1="48.26" x2="63.5" y2="48.26" width="0.1524" layer="91"/>
<pinref part="U$2" gate="T1" pin="1"/>
<wire x1="63.5" y1="48.26" x2="68.58" y2="48.26" width="0.1524" layer="91"/>
<wire x1="60.96" y1="43.18" x2="63.5" y2="43.18" width="0.1524" layer="91"/>
<wire x1="63.5" y1="43.18" x2="63.5" y2="48.26" width="0.1524" layer="91"/>
<junction x="63.5" y="48.26"/>
</segment>
</net>
<net name="N$5" class="0">
<segment>
<pinref part="E1" gate="E$1" pin="0"/>
<pinref part="U$2" gate="F1" pin="1"/>
<wire x1="91.44" y1="142.24" x2="88.9" y2="142.24" width="0.1524" layer="91"/>
</segment>
</net>
<net name="N$6" class="0">
<segment>
<pinref part="E1" gate="E$1" pin="1"/>
<pinref part="U$2" gate="H1" pin="1"/>
<wire x1="91.44" y1="139.7" x2="88.9" y2="139.7" width="0.1524" layer="91"/>
</segment>
</net>
<net name="N$7" class="0">
<segment>
<pinref part="E1" gate="E$1" pin="2"/>
<pinref part="U$2" gate="J1" pin="1"/>
<wire x1="91.44" y1="137.16" x2="88.9" y2="137.16" width="0.1524" layer="91"/>
</segment>
</net>
<net name="N$8" class="0">
<segment>
<pinref part="E1" gate="E$1" pin="3"/>
<pinref part="U$2" gate="K1" pin="1"/>
<wire x1="91.44" y1="134.62" x2="88.9" y2="134.62" width="0.1524" layer="91"/>
</segment>
</net>
<net name="N$9" class="0">
<segment>
<pinref part="E1" gate="E$1" pin="5"/>
<pinref part="U$2" gate="M1" pin="1"/>
<wire x1="91.44" y1="129.54" x2="88.9" y2="129.54" width="0.1524" layer="91"/>
</segment>
</net>
<net name="N$10" class="0">
<segment>
<pinref part="E1" gate="E$1" pin="4"/>
<pinref part="U$2" gate="L1" pin="1"/>
<wire x1="91.44" y1="132.08" x2="88.9" y2="132.08" width="0.1524" layer="91"/>
</segment>
</net>
<net name="N$11" class="0">
<segment>
<pinref part="E1" gate="E$1" pin="6"/>
<pinref part="U$2" gate="N1" pin="1"/>
<wire x1="91.44" y1="127" x2="88.9" y2="127" width="0.1524" layer="91"/>
</segment>
</net>
<net name="N$12" class="0">
<segment>
<pinref part="E1" gate="E$1" pin="7"/>
<pinref part="U$2" gate="P1" pin="1"/>
<wire x1="91.44" y1="124.46" x2="88.9" y2="124.46" width="0.1524" layer="91"/>
</segment>
</net>
<net name="N$13" class="0">
<segment>
<pinref part="E1" gate="E$1" pin="8"/>
<pinref part="U$2" gate="R1" pin="1"/>
<wire x1="91.44" y1="121.92" x2="88.9" y2="121.92" width="0.1524" layer="91"/>
</segment>
</net>
<net name="N$14" class="0">
<segment>
<pinref part="E1" gate="E$1" pin="9"/>
<pinref part="U$2" gate="S1" pin="1"/>
<wire x1="91.44" y1="119.38" x2="88.9" y2="119.38" width="0.1524" layer="91"/>
</segment>
</net>
<net name="N$16" class="0">
<segment>
<pinref part="U$2" gate="F2" pin="1"/>
<pinref part="E2" gate="E$1" pin="C"/>
<wire x1="60.96" y1="99.06" x2="63.5" y2="99.06" width="0.1524" layer="91"/>
</segment>
</net>
<net name="N$19" class="0">
<segment>
<pinref part="E2" gate="E$1" pin="2"/>
<pinref part="U$2" gate="L2" pin="1"/>
<wire x1="91.44" y1="99.06" x2="88.9" y2="99.06" width="0.1524" layer="91"/>
</segment>
</net>
<net name="N$20" class="0">
<segment>
<pinref part="E2" gate="E$1" pin="3"/>
<pinref part="U$2" gate="M2" pin="1"/>
<wire x1="91.44" y1="96.52" x2="88.9" y2="96.52" width="0.1524" layer="91"/>
</segment>
</net>
<net name="N$21" class="0">
<segment>
<pinref part="E2" gate="E$1" pin="4"/>
<pinref part="U$2" gate="N2" pin="1"/>
<wire x1="91.44" y1="93.98" x2="88.9" y2="93.98" width="0.1524" layer="91"/>
</segment>
</net>
<net name="N$22" class="0">
<segment>
<pinref part="E2" gate="E$1" pin="5"/>
<pinref part="U$2" gate="P2" pin="1"/>
<wire x1="91.44" y1="91.44" x2="88.9" y2="91.44" width="0.1524" layer="91"/>
</segment>
</net>
<net name="N$23" class="0">
<segment>
<pinref part="E2" gate="E$1" pin="6"/>
<pinref part="U$2" gate="R2" pin="1"/>
<wire x1="91.44" y1="88.9" x2="88.9" y2="88.9" width="0.1524" layer="91"/>
</segment>
</net>
<net name="N$24" class="0">
<segment>
<pinref part="E2" gate="E$1" pin="7"/>
<pinref part="U$2" gate="S2" pin="1"/>
<wire x1="91.44" y1="86.36" x2="88.9" y2="86.36" width="0.1524" layer="91"/>
</segment>
</net>
<net name="N$25" class="0">
<segment>
<pinref part="E2" gate="E$1" pin="8"/>
<pinref part="U$2" gate="T2" pin="1"/>
<wire x1="91.44" y1="83.82" x2="88.9" y2="83.82" width="0.1524" layer="91"/>
</segment>
</net>
<net name="N$26" class="0">
<segment>
<pinref part="E2" gate="E$1" pin="1"/>
<pinref part="U$2" gate="K2" pin="1"/>
<wire x1="91.44" y1="101.6" x2="88.9" y2="101.6" width="0.1524" layer="91"/>
</segment>
</net>
<net name="N$27" class="0">
<segment>
<pinref part="E2" gate="E$1" pin="0"/>
<pinref part="U$2" gate="J2" pin="1"/>
<wire x1="91.44" y1="104.14" x2="88.9" y2="104.14" width="0.1524" layer="91"/>
</segment>
</net>
<net name="N$28" class="1">
<segment>
<pinref part="E2" gate="E$1" pin="9"/>
<pinref part="U$2" gate="U2" pin="1"/>
<wire x1="91.44" y1="81.28" x2="88.9" y2="81.28" width="0.1524" layer="91"/>
</segment>
</net>
<net name="N$1" class="0">
<segment>
<pinref part="U$2" gate="B1" pin="1"/>
<pinref part="E1" gate="E$1" pin="A"/>
<wire x1="60.96" y1="127" x2="63.5" y2="127" width="0.1524" layer="91"/>
</segment>
</net>
<net name="N$2" class="0">
<segment>
<pinref part="U$2" gate="C1" pin="1"/>
<pinref part="E1" gate="E$1" pin="B"/>
<wire x1="60.96" y1="132.08" x2="63.5" y2="132.08" width="0.1524" layer="91"/>
</segment>
</net>
<net name="N$3" class="0">
<segment>
<pinref part="U$2" gate="D1" pin="1"/>
<pinref part="E1" gate="E$1" pin="C"/>
<wire x1="60.96" y1="137.16" x2="63.5" y2="137.16" width="0.1524" layer="91"/>
</segment>
</net>
<net name="N$4" class="0">
<segment>
<pinref part="U$2" gate="E1" pin="1"/>
<pinref part="E1" gate="E$1" pin="D"/>
<wire x1="60.96" y1="142.24" x2="63.5" y2="142.24" width="0.1524" layer="91"/>
</segment>
</net>
<net name="N$15" class="0">
<segment>
<pinref part="E2" gate="E$1" pin="D"/>
<pinref part="U$2" gate="H2" pin="1"/>
<wire x1="63.5" y1="104.14" x2="60.96" y2="104.14" width="0.1524" layer="91"/>
</segment>
</net>
<net name="N$17" class="0">
<segment>
<pinref part="E2" gate="E$1" pin="A"/>
<pinref part="U$2" gate="D2" pin="1"/>
<wire x1="60.96" y1="88.9" x2="63.5" y2="88.9" width="0.1524" layer="91"/>
</segment>
</net>
<net name="N$18" class="0">
<segment>
<pinref part="E2" gate="E$1" pin="B"/>
<pinref part="U$2" gate="E2" pin="1"/>
<wire x1="60.96" y1="93.98" x2="63.5" y2="93.98" width="0.1524" layer="91"/>
</segment>
</net>
</nets>
</sheet>
</sheets>
<errors>
<approved hash="113,1,124.356,92.606,FRAME1,,,,,"/>
<approved hash="113,1,93.091,99.06,U$2,,,,,"/>
</errors>
</schematic>
</drawing>
</eagle>
